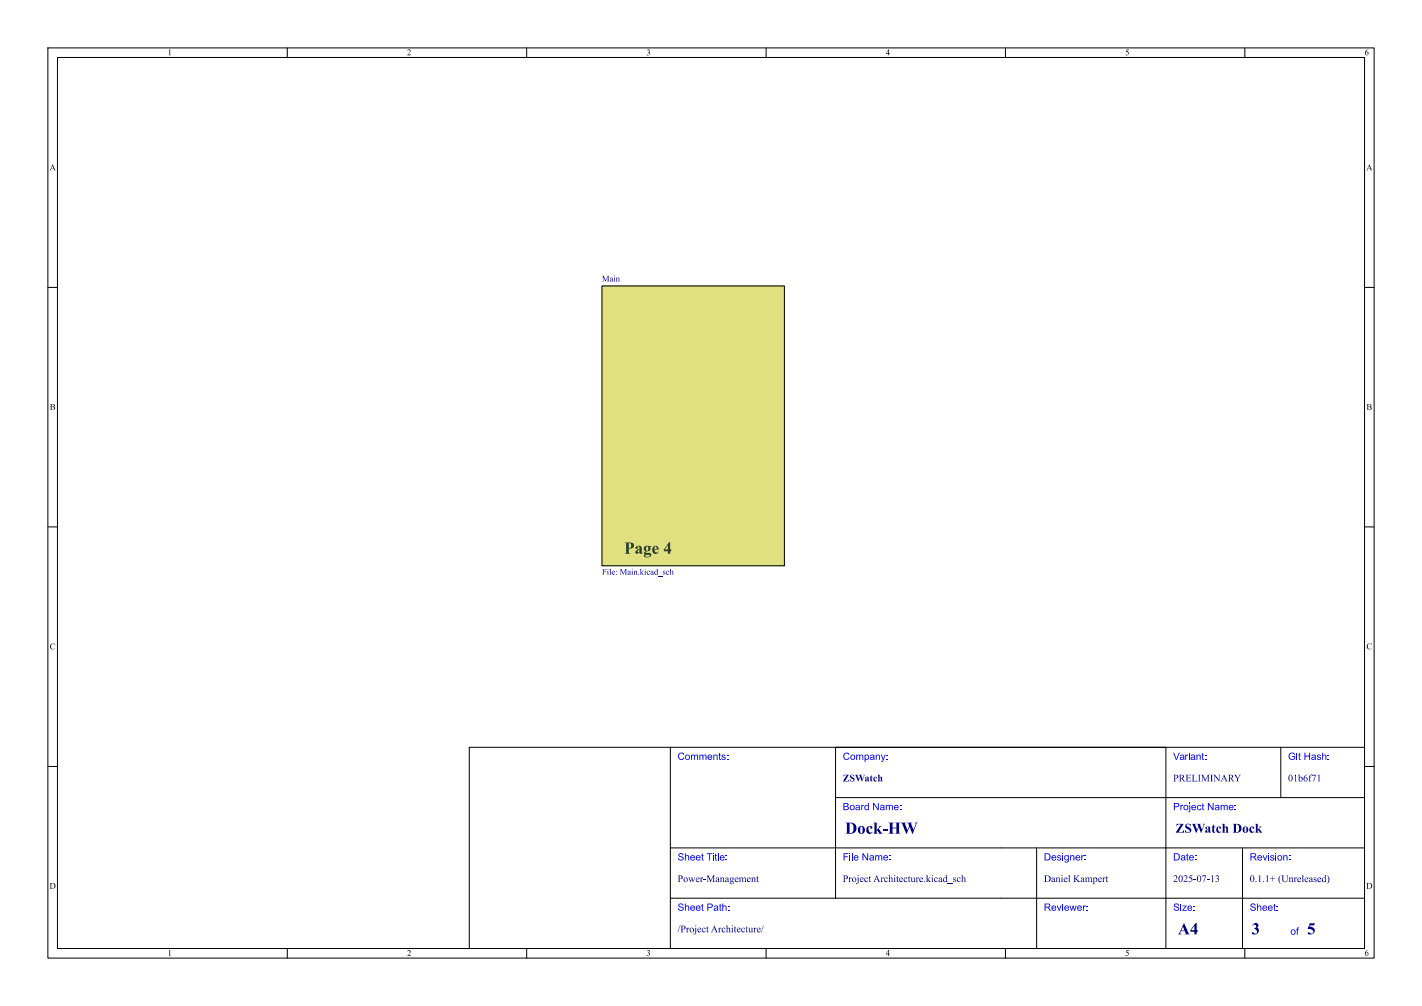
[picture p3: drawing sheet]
<svg xmlns="http://www.w3.org/2000/svg" width="297mm" height="210mm" viewBox="0 0 297 210" stroke-linecap="round" stroke-linejoin="round" font-family="sans-serif">
<g fill="none" stroke="#000" stroke-width=".21">
<path d="M10 10h277v190h-277zM12 12h273v186h-273zM60 10v2M110 10v2M160 10v2M210 10v2M260 10v2M125.7 59.7h38.1v58.4h-38.1zM10 60h2M285 60h2M10 110h2M285 110h2"/>
<path d="M140 156v42M174.5 156v31.5M243.5 156v42M267.5 156v10.5M285 156h-187v42M10 160h2M140 177h145M174.5 166.5h110.5M216.5 177v21M259.5 177v21M285 160h2M60 198v2"/>
<path d="M110 198v2M140 187.5h145M160 198v2M210 198v2M260 198v2"/>
</g>
<path d="M125.7 59.7h38.1v58.4h-38.1z" fill="#e0e080" stroke="#e0e080" stroke-width=".21"/>
<g fill="#000084">
<path d="M127.3 118.8l.2-.1v1.2l.2 .1h-.4l.1-.9z"/>
<path d="M133.6 118.8l.3-.1v.8l.2-.3h.4l-.4 .3 .4 .5h-.4l-.2-.5 .1 .5h-.4l.2-.2v-.9z"/>
<path d="M137.1 118.8l.2-.1 .1 1.1 .1 .1-.3 .1v-.1l-.3 .1-.2-.3v-.2h.1l.1 .3h.3l-.1-.6-.4 .3 .2-.3h.3z"/>
<path d="M139.9 118.8l.2-.1v.6l.4-.1 .2 .8h-.4l.2-.2-.2-.6-.2 .2 .2 .6h-.4l.1-.9z"/>
<circle cx="127" cy="118.8" r=".09"/>
<circle cx="132.1" cy="118.8" r=".09"/>
<circle cx="134.8" cy="118.8" r=".09"/>
</g>
<text font-size="3.5" fill="#143c28" x="130.4" y="116">Page4</text>
<g font-size="3.5" fill="#00007f">
<text x="176.5" y="174.9">Dock-HW</text>
<text x="246" y="195.9">A4</text>
<text x="261.4" y="196">3</text>
<text x="273" y="196">5</text>
</g>
<text font-size="2.8" fill="#00007f" x="245.5" y="174.6">ZSWatchDock</text>
<g font-size="2.1" fill="#00f">
<text x="141.5" y="159.2">Comments:</text>
<text x="176" y="159.2">Company:</text>
<text x="245" y="159.2">Variant:</text>
<text x="269" y="159.2">Git Hash:</text>
<text x="176" y="169.7">Board Name:</text>
<text x="245" y="169.7">Project Name:</text>
<text x="141.5" y="180.2">Sheet Title:</text>
<text x="176" y="180.2">File Name:</text>
<text x="218" y="180.2">Designer:</text>
<text x="245" y="180.2">Date:</text>
<text x="261" y="180.2">Revision:</text>
<text x="141.5" y="190.7">Sheet Path:</text>
<text x="218" y="190.7">Reviewer:</text>
<text x="245" y="190.7">Size:</text>
<text x="261" y="190.7">Sheet:</text>
<text x="269.5" y="195.7">of</text>
</g>
<g font-size="2.1" fill="#00007f">
<text x="176" y="163.7">ZSWatch</text>
<text x="245" y="163.7">PRELIMINARY</text>
<text x="269" y="163.7">01b6f71</text>
<text x="141.5" y="184.7">Power-Management</text>
<text x="176" y="184.7">ProjectArchitecture.kicad_sch</text>
<text x="218" y="184.7">DanielKampert</text>
<text x="245" y="184.7">2025-07-13</text>
<text x="261" y="184.7">0.1.1+(Unreleased)</text>
<text x="141.5" y="195.2">/ProjectArchitecture/</text>
</g>
<g font-size="1.8">
<text x="35" y="12">1</text>
<text x="85" y="12">2</text>
<text x="135" y="12">3</text>
<text x="185" y="12">4</text>
<text x="235" y="12">5</text>
<text x="285" y="12">6</text>
<text x="10.3" y="36">A</text>
<text x="285.3" y="36">A</text>
<text x="10.4" y="86">B</text>
<text x="285.4" y="86">B</text>
<text x="10.4" y="136">C</text>
<text x="285.4" y="136">C</text>
<text x="10.3" y="186">D</text>
<text x="285.3" y="186">D</text>
<text x="35" y="200">1</text>
<text x="85" y="200">2</text>
<text x="135" y="200">3</text>
<text x="185" y="200">4</text>
<text x="235" y="200">5</text>
<text x="285" y="200">6</text>
</g>
<g font-size="1.8" fill="#000084">
<text x="125.7" y="59">Main</text>
<text x="125.7" y="120.7">File: Main.kicad_sch</text>
</g>
</svg>
